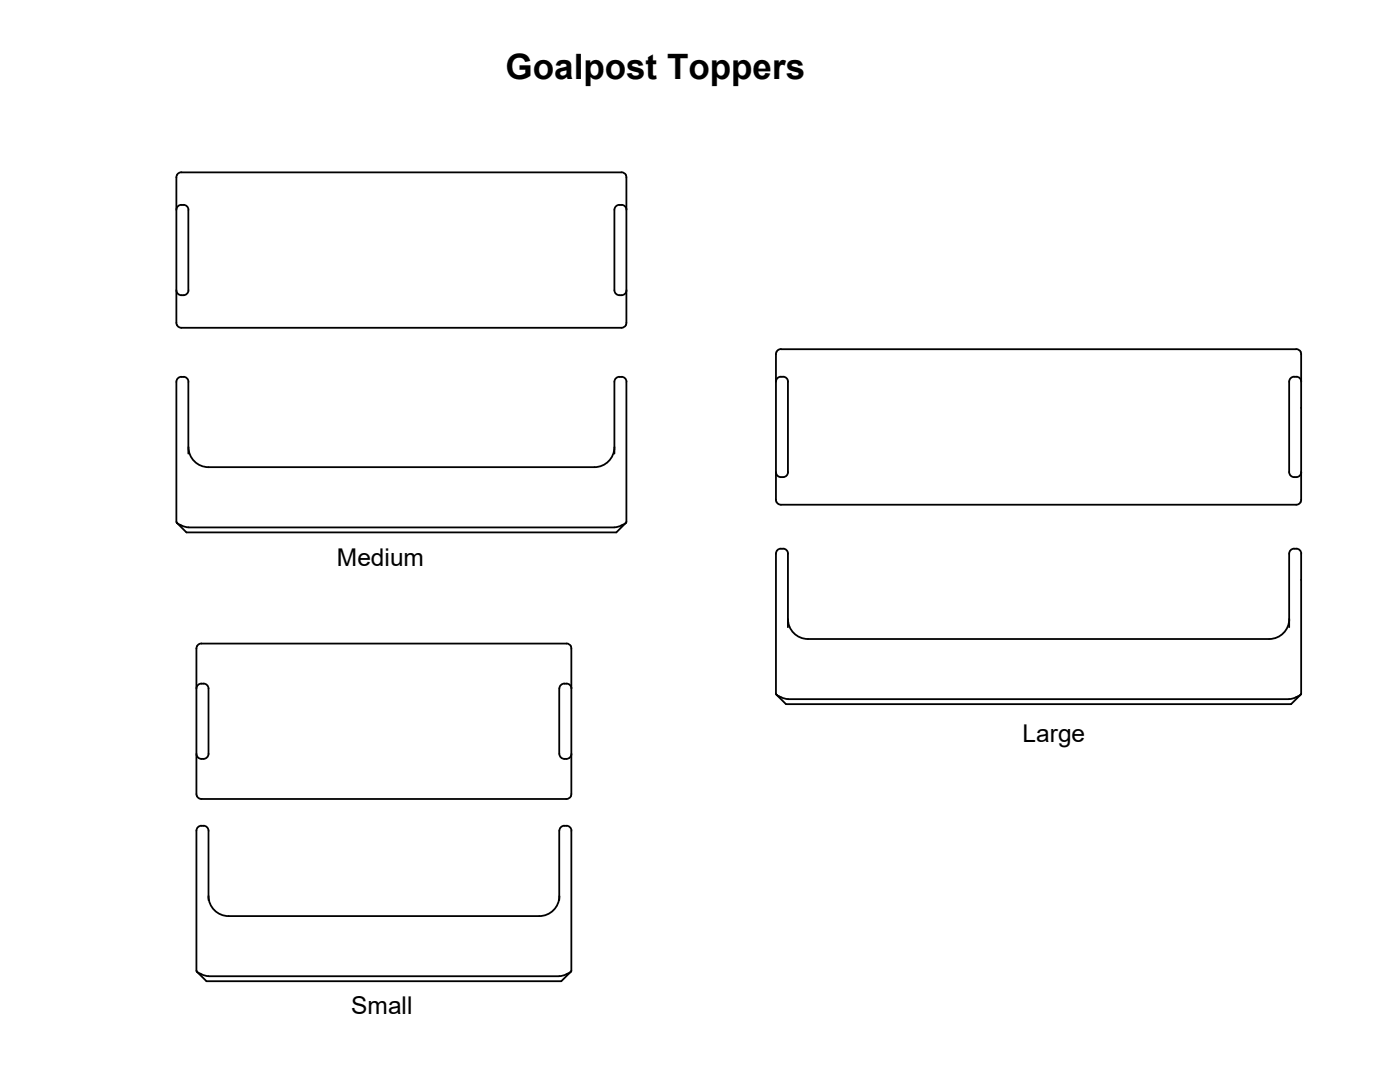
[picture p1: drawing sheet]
<svg xmlns="http://www.w3.org/2000/svg" width="279mm" height="216mm" viewBox="0 0 279 216" stroke-linecap="round" stroke-linejoin="round" font-family="sans-serif">
<!-- layer: Visible -->
<g fill="none" stroke="#000" stroke-width=".36">
<path d="M36.2 34.4h87.8a1.01 1.01 0 0 1 .9 .5M36.2 34.4a1.04 1.04 0 0 0-1 1v29.2a1.04 1.04 0 0 0 1 .8M124.9 34.9l.1 .4v29.2l-.1 .4M35.2 57.9a1.01 1.01 0 0 0 1 1M36.2 40.9h.4M36.2 40.9a1.01 1.01 0 0 0-1 1M36.6 40.9a1.01 1.01 0 0 1 1 1M37.6 41.9v16M37.6 57.9a1.09 1.09 0 0 1-1.4 1M122.6 41.9v14.7a3.2 3.2 0 0 0 .3 2 1.29 1.29 0 0 0 2.1-.7M123.6 40.9h.4M123.6 40.9a1.01 1.01 0 0 0-1 1"/>
<path d="M124 40.9a1.01 1.01 0 0 1 1 1M36.2 75.2a1.09 1.09 0 0 1 1.4 1M36.2 75.2a1.36 1.36 0 0 0-1 1.6v26.5a1.19 1.19 0 0 0 1 1.6M37.6 76.2v14.3M124.9 64.8a1.01 1.01 0 0 1-.9 .6h-87.8M155 70.2l-.1 .4v29.2l.1 .4M155.9 75.2h.4M155.9 69.7h102.8M155.9 69.7a1.01 1.01 0 0 0-.9 .5M155.9 75.2a1.01 1.01 0 0 0-1 1M156.3 75.2a1.06 1.06 0 0 1 .9 1.3v16.4a3.4 3.4 0 0 1-.2 2 1.29 1.29 0 0 1-2.1-.7M258.3 75.2h.4"/>
<path d="M258.3 75.2a1.35 1.35 0 0 0-1 1.6v16.1a3.2 3.2 0 0 0 .3 2 1.29 1.29 0 0 0 2.1-.7M258.7 69.7a1.01 1.01 0 0 1 .9 .5M258.7 75.2a1.01 1.01 0 0 1 1 1M259.6 70.2l.1 .4v23.6M37.6 89.2a4 4 0 0 0 4 4h77M122.6 89.2a4 4 0 0 1-4 4M122.6 90.5v-13a3.3 3.3 0 0 1 .3-2 1.21 1.21 0 0 1 1.4-.3 1.21 1.21 0 0 1 .7 1.2v27a1.15 1.15 0 0 1-1 1.5M259.7 94.2v5.6l-.1 .4M35.4 104.4l1.8 1.8h85.8l1.8-1.8M36.2 104.8l1.4 .4h85M124 104.8l-1.4 .4M154.9 110.5v27.9"/>
<path d="M155 100.2l.3 .4 .6 .1h102.8a1.01 1.01 0 0 0 .9-.5M155.9 109.5h.4M155.9 109.5a1.01 1.01 0 0 0-1 1M156.3 109.5a1.01 1.01 0 0 1 1 1M157.2 110.5v14.7M257.3 110.5v14.7M258.3 109.5h.4M258.3 109.5a1.01 1.01 0 0 0-1 1M258.7 109.5a1.01 1.01 0 0 1 1 1M259.7 110.5v27.9M39.2 137.4a1.25 1.25 0 0 1 1.5-1 1.25 1.25 0 0 1 .9 1.6v11.1a3.1 3.1 0 0 1-.3 2 1.29 1.29 0 0 1-2.1-.7M40.2 128.4h72.8"/>
<path d="M40.2 128.4a1.04 1.04 0 0 0-1 1.1v29.2a1.04 1.04 0 0 0 1 .7h72.8M112.6 136.4h.4M112.6 136.4a1.13 1.13 0 0 0-1 1.4v11.3a2.92 2.92 0 0 0 .3 2l.7 .3M113 128.4a1.01 1.01 0 0 1 .9 .6M113 136.4a1.01 1.01 0 0 1 1 1M113.9 129l.1 .3v29.2l-.1 .4M154.9 138.4l.2 .3 .8 .4M155 138.7l1.9 1.8h100.8l1.8-1.8M155.9 139.1l1.4 .4h100M157.2 123.5a4 4 0 0 0 4.1 4h92M257.3 123.5a4 4 0 0 1-4 4M258.7 139.1l-1.4 .4"/>
<path d="M259.7 138.4l-.3 .3-.7 .4M112.6 151.4h.4M113.9 158.9a1.01 1.01 0 0 1-.9 .5M114 150.4a1.01 1.01 0 0 1-1 1M39.2 165.8v27.9M40.2 164.8h.4M40.2 164.8a1.01 1.01 0 0 0-1 1M40.6 164.8a1.01 1.01 0 0 1 1 1M41.6 165.8v13.8M111.6 165.8v13.8M111.6 178.8a4 4 0 0 1-4 4h-62a4 4 0 0 1-4-4M112.6 164.8h.4"/>
<path d="M112.6 164.8a1.01 1.01 0 0 0-1 1M113 164.8a1.01 1.01 0 0 1 1 1M114 165.8v27.9M39.2 193.7l.3 .3 .7 .4M39.4 194l1.8 1.8h70.8l1.9-1.8M40.2 194.4l1.4 .4h70l1.4-.4M114 193.7l-.2 .3-.8 .4"/>
</g>
<text font-size="7" x="100.9" y="15.7">Goalpost Toppers</text>
<g font-size="4.9">
<text x="67.2" y="113">Medium</text>
<text x="204.1" y="148">Large</text>
<text x="70.1" y="202.4">Small</text>
</g>
</svg>
